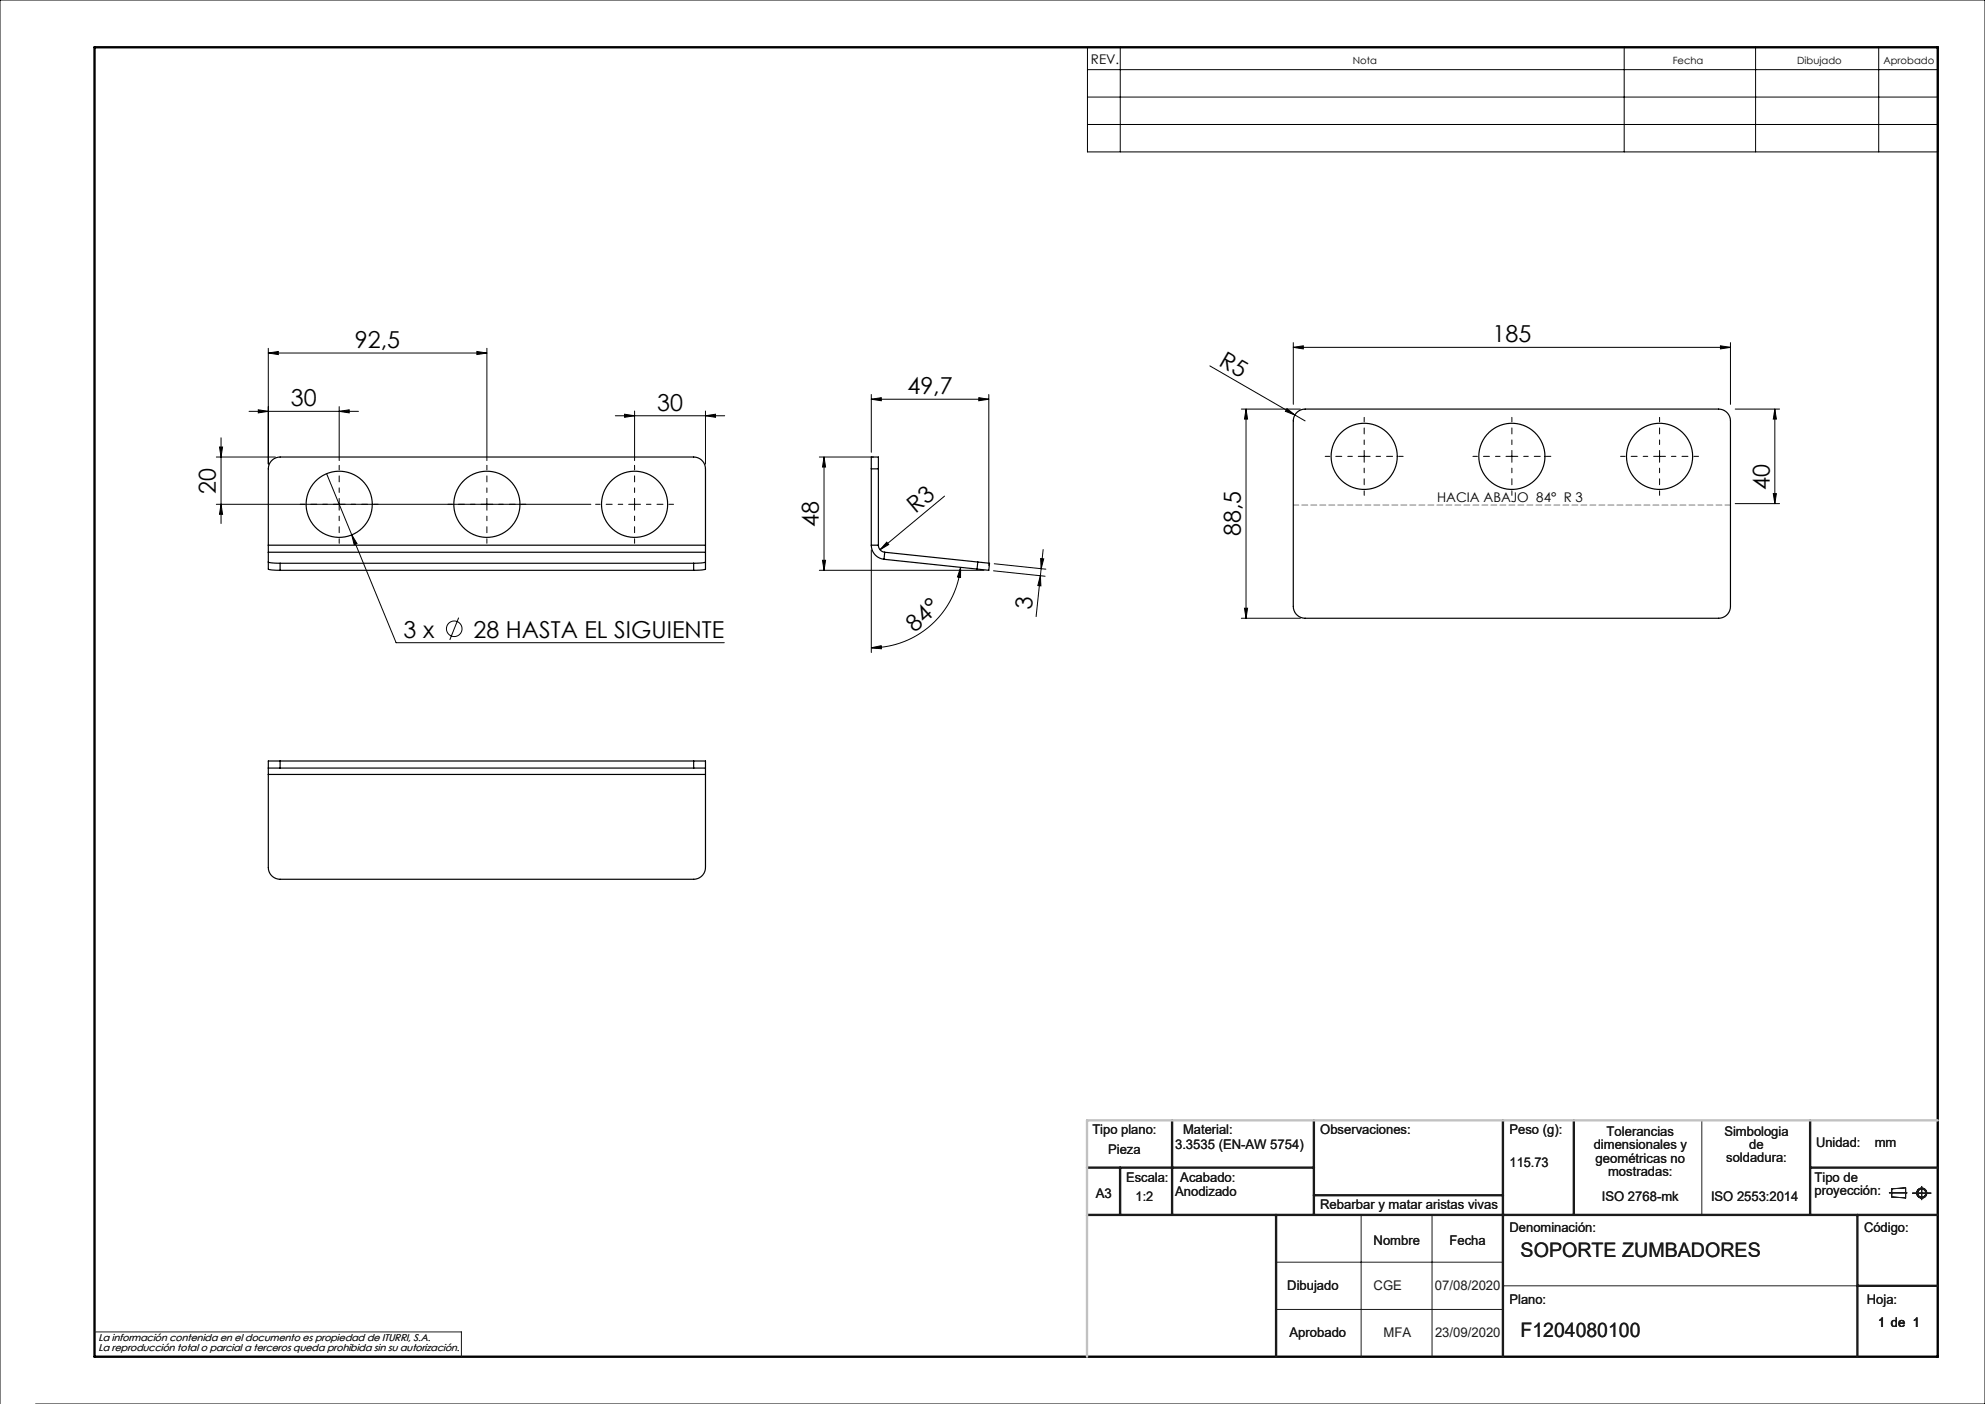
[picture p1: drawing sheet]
<svg xmlns="http://www.w3.org/2000/svg" width="420mm" height="297mm" viewBox="0 0 420 297" stroke-linecap="round" stroke-linejoin="round" font-family="sans-serif">
<g fill="none" stroke="#191924" stroke-width=".21">
<path d="M360.1 237v20M288 257v30M303 257v30M399.7 252.3h3.8M400.3 251.5l2.9-.2v2.1l-2.9-.2zM404.6 252.4h4M406.6 251v2.8M270 267h48M270 277h48M318 272h75M20 281.8h77.6v5.2"/>
<circle cx="406.6" cy="252.4" r="1.07"/>
<circle cx="406.6" cy="252.4" r=".86"/>
</g>
<g fill="none" stroke="#000" stroke-width=".21">
<path d="M230.1 10h179.9v22.1h-179.9zM230.1 14.7h179.9M237 10v22.1M343.7 10v22.1M371.5 10v22.1M397.5 10v22.1M230.1 20.5h179.9M230.1 26.3h179.9M56.8 74.7l2.1-.3v.6zM56.8 73.7v24.5M56.8 74.7h46.2M100.9 74.4l2.1 .3-2.1 .3z"/>
<path d="M103 73.7v23.7M256 77.4l20.1 11.6M273.6 73.5l2.2-.3v.6zM273.6 72.5v13M273.6 73.5h92.5M364 73.2l2.1 .3-2.1 .3zM366.1 72.5v13M45.8 96.7h12.5M46.4 94.6h.7l-.3 2.1zM46.8 92.6v18.1M52.7 87h23.1M54.7 86.7l2.1 .3-2.1 .3z"/>
<path d="M71.8 87l2.1-.3v.6zM71.8 86v11.4M130.2 87.9h23.1M132.2 87.6l2.1 .3-2.1 .4zM134.3 86.9v10.5M149.3 87.9l2.1-.3v.7zM149.3 86.9v11.3M173.4 96.7h11.5M174.4 96.7v23.9M174.4 96.7l.3 2.1h-.7zM184.4 84.5l2.1-.4v.7zM184.4 83.5v12.2"/>
<path d="M184.4 84.5h24.8M207.1 84.1l2.1 .4-2.1 .3zM209.2 83.5v36.1M262.6 86.5h12.5M263.6 86.5v44.3M263.6 86.5l.4 2.2h-.7zM272.3 86.4l1.7 1.4-2-.8zM287.4 96.5h2.5M288.6 95.3v2.5M318.6 96.5h2.5M319.9 95.3v2.5M349.9 96.5h2.5"/>
<path d="M351.1 95.3v2.5M367.1 86.5h9.4M375.5 86.5l.4 2.2h-.7zM375.5 86.5v20M45.8 106.7h79.2M46.8 106.7l.3 2.1h-.7zM69.1 100.2l14.7 35.8h69.4M71.8 105.4v2.5M74.4 113.2l1.1 1.8-.6 .2zM103 105.4v2.5M133 106.7h2.5M134.3 105.4v2.5"/>
<path d="M174 118.5h.7l-.3 2.1zM184.4 116.3v21.7M187.6 114.7l.4 .5-1.8 1.1zM199.9 104.9l-13.7 11.4M210.4 119.3l10.9 1.1M220.2 118.2h.6l-.5 2.1zM220.7 116.3l-1.5 14.1M367.1 106.5h9.4M375.2 104.4h.7l-.4 2.1zM97.1 130.7l-1.9 4.7M173.4 120.6h34.8M184.4 137l2-.4 .1 .6z"/>
<path d="M203.3 120l-.1 2.2-.6-.1zM203.3 120a19 19 0 0 1-18.9 17M210.2 120.7l10.9 1.2M220.1 121.8l.1 2.1h-.6zM262.6 130.8h12.5M263.3 128.7h.7l-.4 2.1zM7.5 297h412.5v-297h-420v297"/>
<circle cx="96.1" cy="133" r="1.65"/>
</g>
<path d="M20 10h390v277h-390z" fill="none" stroke="#000" stroke-width=".5"/>
<g fill="none" stroke="#191924" stroke-width=".5">
<path d="M248 237v20M278 237v20M318 237v50M333 237v20M383 237v20M230 257h180M230 247h48M237 247v10M270 257v30M278 252.8h40M383 247h27M393 257v30"/>
<path d="M393 272h17"/>
</g>
<path d="M410 237h-180v50" fill="none" stroke="#c0c0c0" stroke-width=".5"/>
<g fill="none" stroke="#000" stroke-width=".21" stroke-dasharray="15.2 1.3 1.3 1.3" stroke-dashoffset="14.3">
<path d="M286.1 96.5h-5.7M288.6 94v-5.7M288.6 99v5.8M291.1 96.5h5.8M317.4 96.5h-5.8M319.9 94v-5.7M319.9 99v5.8M322.4 96.5h5.7M348.6 96.5h-5.7M351.1 94v-5.7M351.1 99v5.8M353.6 96.5h5.8"/>
<path d="M69.3 106.7h-5.8M71.8 104.2v-5.8M71.8 109.2v5.7M74.3 106.7h5.7M100.5 106.7h-5.7M103 104.2v-5.8M103 109.2v5.7M105.5 106.7h5.8M131.8 106.7h-5.8M134.3 104.2v-5.8M134.3 109.2v5.7M136.8 106.7h5.7"/>
</g>
<path d="M273.6 106.8h92.5" fill="none" stroke="#808080" stroke-width=".21" stroke-dasharray="1.3 .6" stroke-dashoffset=".1"/>
<g fill="#000">
<path d="M272.3 86.4l1.7 1.4-2-.8zM187.6 114.7l.4 .5-1.8 1.1z"/>
<path d="M364 73.2l2.1 .3-2.1 .3zM273.6 73.5l2.2-.3v.6z"/>
<path d="M184.4 84.5l2.1-.4v.7zM207.1 84.1l2.1 .4-2.1 .3z"/>
<path d="M375.5 86.5l.4 2.2h-.7zM375.2 104.4h.7l-.4 2.1zM263.6 86.5l.4 2.2h-.7zM263.3 128.7h.7l-.4 2.1zM46.4 94.6h.7l-.3 2.1zM46.8 106.7l.3 2.1h-.7zM174.4 96.7l.3 2.1h-.7zM174 118.5h.7l-.3 2.1z"/>
<path d="M74.4 113.2l.5 2 .6-.2zM54.7 86.7l2.1 .3-2.1 .3zM71.8 87l2.1-.3v.6zM132.2 87.6l2.1 .3-2.1 .4zM149.3 87.9l2.1-.3v.7zM56.8 74.7l2.1-.3v.6zM100.9 74.4l2.1 .3-2.1 .3z"/>
<path d="M184.4 137l2-.4 .1 .6zM203.3 120l-.1 2.2-.6-.1z"/>
<path d="M220.2 118.2h.6l-.5 2.1zM220.1 121.8l.1 2.1h-.6z"/>
</g>
<g fill="none" stroke="#000" stroke-width=".25">
<path d="M184.4 99.2v-2.5h1.5v2.5M184.4 99.2h1.5M184.4 99.2v16.1M185.9 99.2v16.1M274.2 87.4l.7-.5 1.2-.4h87.5a2.5 2.5 0 0 1 2.5 2.5v39.3a2.5 2.5 0 0 1-2.5 2.5h-87.5a2.5 2.5 0 0 1-2.5-2.5v-39.3l.2-.8zM56.8 118.9l.6 .2 1.9 .1M56.8 116.8v3.6l.9 .2h1.6M56.8 115.3v1.5M56.8 115.3v-16.1a2.5 2.5 0 0 1 2.5-2.5h87.5a2.5 2.5 0 0 1 2.5 2.5v16.1M56.8 116.8h92.5M56.8 115.3h92.5M59.3 119.2h87.5"/>
<path d="M59.3 119.2v1.4M146.8 119.2v1.4M149.3 118.9l-.6 .2-1.9 .1M149.3 116.8v3.6l-.9 .2h-1.6M149.3 115.3v1.5M184.4 115.3a3 3 0 0 0 2.6 3M184.4 115.3h1.5M185.9 115.3a1.5 1.5 0 0 0 1.3 1.5M187 118.3l19.7 2.1M187.2 116.8l-.2 1.5M187.2 116.8l19.7 2.1M206.9 118.9l2.5 .3-.2 1.4-2.5-.2"/>
<path d="M206.9 118.9l-.2 1.5M59.3 120.6h87.5M56.8 162.5h2.5M56.8 162.5v1.3M56.8 163.8v19.7a2.49 2.49 0 0 0 2.5 2.5h87.5a2.49 2.49 0 0 0 2.5-2.5v-19.7M56.8 163.8h92.5M59.3 161h-2.5v1.5M59.3 161v1.5M59.3 162.5h87.5M59.3 161h87.5M146.8 162.5h2.5M146.8 161h2.5v1.5"/>
<path d="M146.8 161v1.5M149.3 162.5v1.3"/>
<circle cx="288.6" cy="96.5" r="7"/>
<circle cx="319.9" cy="96.5" r="7"/>
<circle cx="351.1" cy="96.5" r="7"/>
<circle cx="71.8" cy="106.7" r="7"/>
<circle cx="103" cy="106.7" r="7"/>
<circle cx="134.3" cy="106.7" r="7"/>
</g>
<g font-size="4.9">
<text x="75.1" y="73.6">92,5</text>
<text x="257.7" y="77.2" transform="rotate(30 257.7 77.2)">R5</text>
<text x="315.8" y="72.4">185</text>
<text x="192" y="83.4">49,7</text>
<text x="61.5" y="85.9">30</text>
<text x="139" y="86.9">30</text>
<text x="45.7" y="104.4" transform="rotate(-90 45.7 104.4)">20</text>
<text x="374.5" y="103.6" transform="rotate(-90 374.5 103.6)">40</text>
<text x="173.3" y="111.4" transform="rotate(-90 173.3 111.4)">48</text>
<text x="193.7" y="108.7" transform="rotate(-40 193.7 108.7)">R3</text>
<text x="262.6" y="113.4" transform="rotate(-90 262.6 113.4)">88,5</text>
<text x="218.3" y="129" transform="rotate(-84 218.3 129)">3</text>
<text x="85.4" y="134.9">3 x</text>
<text x="100.2" y="134.9">28 HASTA EL SIGUIENTE</text>
<text x="193.6" y="133.8" transform="rotate(-42 193.6 133.8)">84°</text>
</g>
<g font-size="4.2" fill="#191924">
<text x="321.7" y="265.9">SOPORTE ZUMBADORES</text>
<text x="321.7" y="282.8">F1204080100</text>
</g>
<g font-size="2.8">
<text x="230.8" y="13.6">REV.</text>
<text x="304.1" y="106.2">HACIA ABAJO 84° R 3</text>
</g>
<g font-size="2.8" fill="#191924">
<text x="231.1" y="239.9">Tipo plano:</text>
<text x="250.3" y="239.9">Material:</text>
<text x="279.3" y="239.9">Observaciones:</text>
<text x="319.4" y="239.9">Peso (g):</text>
<text x="234.5" y="244.1">Pieza</text>
<text x="248.6" y="243">3.3535 (EN-AW 5754)</text>
<text x="337.2" y="243.1">dimensionales y</text>
<text x="337.6" y="246">geométricas no</text>
<text x="339.9" y="240.3">Tolerancias</text>
<text x="364.9" y="240.2">Simbologia</text>
<text x="365.3" y="245.9">soldadura:</text>
<text x="370.1" y="243">de</text>
<text x="384.2" y="242.7">Unidad:</text>
<text x="396.7" y="242.7">mm</text>
<text x="238.3" y="250">Escala:</text>
<text x="249.7" y="250">Acabado:</text>
<text x="319.4" y="246.9">115.73</text>
<text x="340.2" y="248.8">mostradas:</text>
<text x="383.9" y="250">Tipo de</text>
<text x="231.9" y="253.4">A3</text>
<text x="240.3" y="254">1:2</text>
<text x="248.6" y="252.9">Anodizado</text>
<text x="279.3" y="255.7">Rebarbar y matar aristas vivas</text>
<text x="338.9" y="254">ISO 2768-mk</text>
<text x="362" y="254">ISO 2553:2014</text>
<text x="383.9" y="252.8">proyección:</text>
<text x="290.6" y="263.3">Nombre</text>
<text x="306.7" y="263.3">Fecha</text>
<text x="319.4" y="260.6">Denominación:</text>
<text x="394.4" y="260.6">Código:</text>
<text x="272.4" y="273">Dibujado</text>
<text x="290.6" y="273">CGE</text>
<text x="303.6" y="273">07/08/2020</text>
<text x="319.4" y="275.8">Plano:</text>
<text x="395" y="275.8">Hoja:</text>
<text x="397.4" y="280.6">1 de 1</text>
<text x="272.8" y="282.8">Aprobado</text>
<text x="292.7" y="282.8">MFA</text>
<text x="303.6" y="282.8">23/09/2020</text>
</g>
<g font-size="2.1">
<text x="286.2" y="13.6">Nota</text>
<text x="353.9" y="13.6">Fecha</text>
<text x="380.3" y="13.6">Dibujado</text>
<text x="398.5" y="13.6">Aprobado</text>
</g>
<g font-size="2.1" fill="#191924">
<text x="20.8" y="283.7">La información contenida en el documento es propiedad de ITURRI, S.A.</text>
<text x="20.8" y="285.7">La reproducción total o parcial a terceros queda prohibida sin su autorización.</text>
</g>
</svg>
